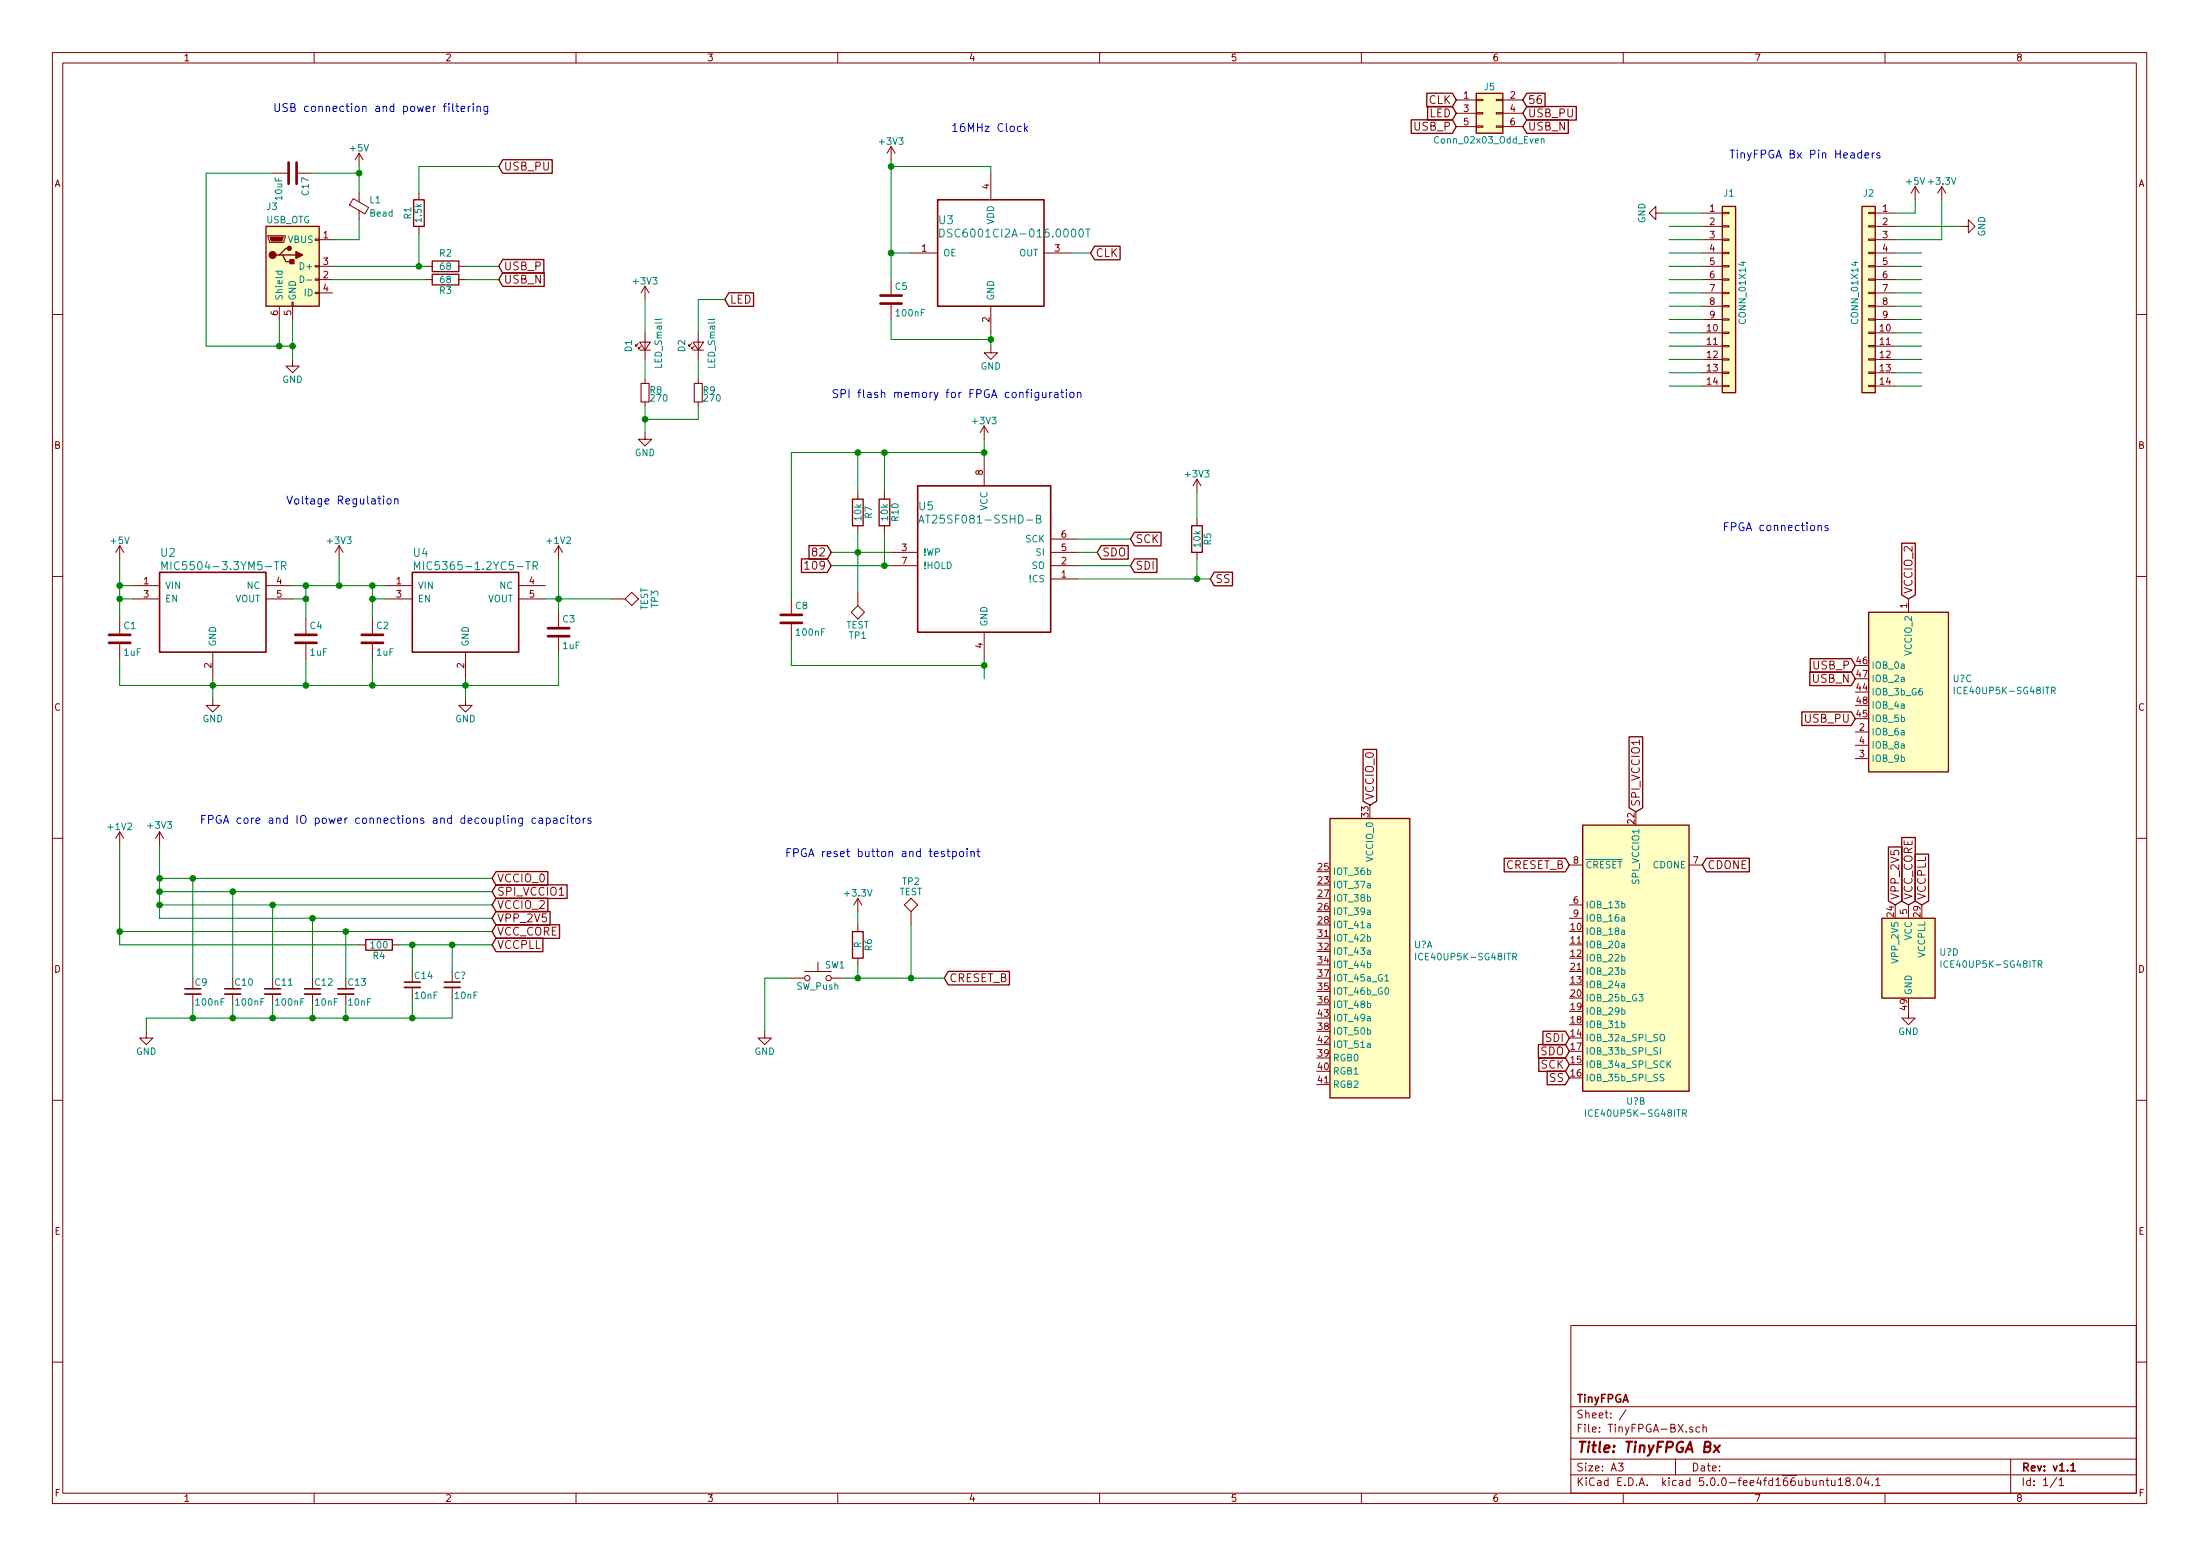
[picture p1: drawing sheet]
EESchema Schematic File Version 4
LIBS:TinyFPGA-BX-cache
EELAYER 26 0
EELAYER END
$Descr A3 16535 11693
encoding utf-8
Sheet 1 1
Title "TinyFPGA Bx"
Date ""
Rev "v1.1"
Comp "TinyFPGA"
Comment1 ""
Comment2 ""
Comment3 ""
Comment4 ""
$EndDescr
Wire Wire Line
	1200 6600 1450 6600
Wire Wire Line
	1200 6350 1200 6600
Wire Wire Line
	1200 6700 1750 6700
Connection ~ 1200 6600
Wire Wire Line
	900  7000 2600 7000
$Comp
L power:+1V2 #PWR2
U 1 1
P 900 6350
F 0 "#PWR2" H 900 6200 50  0001 C CNN
F 1 "+1V2" H 900 6490 50  0000 C CNN
F 2 "" H 900 6350 50  0001 C CNN
F 3 "" H 900 6350 50  0001 C CNN
	1    900  6350
	1    0    0    -1  
$EndComp
$Comp
L power:+3V3 #PWR4
U 1 1
P 1200 6350
F 0 "#PWR4" H 1200 6200 50  0001 C CNN
F 1 "+3V3" H 1200 6500 50  0000 C CNN
F 2 "" H 1200 6350 50  0001 C CNN
F 3 "" H 1200 6350 50  0001 C CNN
	1    1200 6350
	1    0    0    -1  
$EndComp
Text GLabel 12800 6500 2    60   Input ~ 0
CDONE
Text GLabel 11800 7900 0    60   Input ~ 0
SDO
Text GLabel 11800 8000 0    60   Input ~ 0
SCK
Text GLabel 11800 6500 0    60   Input ~ 0
CRESET_B
Text GLabel 11800 7800 0    60   Input ~ 0
SDI
Text GLabel 13950 5000 0    60   Input ~ 0
USB_P
Text GLabel 13950 5100 0    60   Input ~ 0
USB_N
Text GLabel 11800 8100 0    60   Input ~ 0
SS
$Comp
L TinyFPGA-BX-rescue:Conn_01x14 J1
U 1 1
P 13000 2200
F 0 "J1" H 13000 2950 50  0000 C CNN
F 1 "CONN_01X14" V 13100 2200 50  0000 C CNN
F 2 "Pin_Headers:Pin_Header_Straight_1x14_Pitch2.54mm" H 13000 2200 50  0001 C CNN
F 3 "" H 13000 2200 50  0001 C CNN
	1    13000 2200
	1    0    0    -1  
$EndComp
$Comp
L TinyFPGA-BX-rescue:Conn_01x14 J2
U 1 1
P 14050 2200
F 0 "J2" H 14050 2950 50  0000 C CNN
F 1 "CONN_01X14" V 14150 2200 50  0000 C CNN
F 2 "Pin_Headers:Pin_Header_Straight_1x14_Pitch2.54mm" H 14050 2200 50  0001 C CNN
F 3 "" H 14050 2200 50  0001 C CNN
	1    14050 2200
	-1   0    0    -1  
$EndComp
$Comp
L TinyFPGA-BX-rescue:USB_OTG J3
U 1 1
P 2200 2000
F 0 "J3" H 2000 2450 50  0000 L CNN
F 1 "USB_OTG" H 2000 2350 50  0000 L CNN
F 2 "Connectors:USB_Micro-B" H 2350 1950 50  0001 C CNN
F 3 "" H 2350 1950 50  0001 C CNN
	1    2200 2000
	1    0    0    -1  
$EndComp
$Comp
L TinyFPGA-BX-rescue:SW_Push SW1
U 1 1
P 6150 7350
F 0 "SW1" H 6200 7450 50  0000 L CNN
F 1 "SW_Push" H 6150 7290 50  0000 C CNN
F 2 "tinyfpga:PTS_810_SMT_Switch" H 6150 7550 50  0001 C CNN
F 3 "" H 6150 7550 50  0001 C CNN
	1    6150 7350
	1    0    0    -1  
$EndComp
$Comp
L TinyFPGA-BX-rescue:MIC5365-1.2YC5-TR U4
U 1 1
P 2900 4400
F 0 "U4" H 3100 4650 60  0000 L CNN
F 1 "MIC5365-1.2YC5-TR" H 3100 4550 60  0000 L CNN
F 2 "tinyfpga:SC-70-C5" H 2900 4400 60  0001 C CNN
F 3 "" H 2900 4400 60  0001 C CNN
	1    2900 4400
	1    0    0    -1  
$EndComp
$Comp
L TinyFPGA-BX-rescue:MIC5504-3.3YM5-TR U2
U 1 1
P 1000 4400
F 0 "U2" H 1200 4650 60  0000 L CNN
F 1 "MIC5504-3.3YM5-TR" H 1200 4550 60  0000 L CNN
F 2 "tinyfpga:SC-70-C5" H 1000 4400 60  0001 C CNN
F 3 "" H 1000 4400 60  0001 C CNN
	1    1000 4400
	1    0    0    -1  
$EndComp
$Comp
L TinyFPGA-BX-rescue:DSC6001CI2A-016.0000T U3
U 1 1
P 6850 1900
F 0 "U3" H 7050 2150 60  0000 L CNN
F 1 "DSC6001CI2A-016.0000T" H 7050 2050 60  0000 L CNN
F 2 "tinyfpga:CDFN3225-4LD-PL-1" H 6850 1900 60  0001 C CNN
F 3 "" H 6850 1900 60  0001 C CNN
	1    6850 1900
	1    0    0    -1  
$EndComp
$Comp
L TinyFPGA-BX-rescue:AT25SF041-SSHD-B U5
U 1 1
P 6700 4050
F 0 "U5" H 6900 4300 60  0000 L CNN
F 1 "AT25SF081-SSHD-B" H 6900 4200 60  0000 L CNN
F 2 "Housings_SOIC:SOIC-8-1EP_3.9x4.9mm_Pitch1.27mm" H 6700 4050 60  0001 C CNN
F 3 "" H 6700 4050 60  0001 C CNN
	1    6700 4050
	1    0    0    -1  
$EndComp
$Comp
L power:+1V2 #PWR11
U 1 1
P 4200 4200
F 0 "#PWR11" H 4200 4050 50  0001 C CNN
F 1 "+1V2" H 4200 4340 50  0000 C CNN
F 2 "" H 4200 4200 50  0001 C CNN
F 3 "" H 4200 4200 50  0001 C CNN
	1    4200 4200
	1    0    0    -1  
$EndComp
$Comp
L power:GND #PWR10
U 1 1
P 3500 5250
F 0 "#PWR10" H 3500 5000 50  0001 C CNN
F 1 "GND" H 3500 5100 50  0000 C CNN
F 2 "" H 3500 5250 50  0001 C CNN
F 3 "" H 3500 5250 50  0001 C CNN
	1    3500 5250
	1    0    0    -1  
$EndComp
Wire Wire Line
	3500 5100 3500 5150
Wire Wire Line
	2800 4500 2900 4500
Connection ~ 3500 5150
$Comp
L TinyFPGA-BX-rescue:C C2
U 1 1
P 2800 4800
F 0 "C2" H 2825 4900 50  0000 L CNN
F 1 "1uF" H 2825 4700 50  0000 L CNN
F 2 "Capacitors_SMD:C_0402_NoSilk" H 2838 4650 50  0001 C CNN
F 3 "" H 2800 4800 50  0001 C CNN
	1    2800 4800
	1    0    0    -1  
$EndComp
$Comp
L TinyFPGA-BX-rescue:C C3
U 1 1
P 4200 4750
F 0 "C3" H 4225 4850 50  0000 L CNN
F 1 "1uF" H 4225 4650 50  0000 L CNN
F 2 "Capacitors_SMD:C_0402_NoSilk" H 4238 4600 50  0001 C CNN
F 3 "" H 4200 4750 50  0001 C CNN
	1    4200 4750
	1    0    0    -1  
$EndComp
Wire Wire Line
	900  5150 1600 5150
Wire Wire Line
	2800 5150 2800 4950
Connection ~ 2800 4500
Wire Wire Line
	2200 4400 2300 4400
Connection ~ 2800 4400
Wire Wire Line
	4200 4200 4200 4500
Wire Wire Line
	4100 4500 4200 4500
Connection ~ 4200 4500
Wire Wire Line
	4200 5150 4200 4900
$Comp
L power:+5V #PWR1
U 1 1
P 900 4200
F 0 "#PWR1" H 900 4050 50  0001 C CNN
F 1 "+5V" H 900 4340 50  0000 C CNN
F 2 "" H 900 4200 50  0001 C CNN
F 3 "" H 900 4200 50  0001 C CNN
	1    900  4200
	1    0    0    -1  
$EndComp
Wire Wire Line
	900  4200 900  4400
Wire Wire Line
	900  4400 1000 4400
Wire Wire Line
	900  4500 1000 4500
Connection ~ 900  4400
Wire Wire Line
	2200 4500 2300 4500
$Comp
L power:GND #PWR5
U 1 1
P 1600 5250
F 0 "#PWR5" H 1600 5000 50  0001 C CNN
F 1 "GND" H 1600 5100 50  0000 C CNN
F 2 "" H 1600 5250 50  0001 C CNN
F 3 "" H 1600 5250 50  0001 C CNN
	1    1600 5250
	1    0    0    -1  
$EndComp
Wire Wire Line
	1600 5250 1600 5150
Connection ~ 1600 5150
$Comp
L TinyFPGA-BX-rescue:C C1
U 1 1
P 900 4800
F 0 "C1" H 925 4900 50  0000 L CNN
F 1 "1uF" H 925 4700 50  0000 L CNN
F 2 "Capacitors_SMD:C_0402_NoSilk" H 938 4650 50  0001 C CNN
F 3 "" H 900 4800 50  0001 C CNN
	1    900  4800
	1    0    0    -1  
$EndComp
$Comp
L TinyFPGA-BX-rescue:C C4
U 1 1
P 2300 4800
F 0 "C4" H 2325 4900 50  0000 L CNN
F 1 "1uF" H 2325 4700 50  0000 L CNN
F 2 "Capacitors_SMD:C_0402_NoSilk" H 2338 4650 50  0001 C CNN
F 3 "" H 2300 4800 50  0001 C CNN
	1    2300 4800
	1    0    0    -1  
$EndComp
Wire Wire Line
	900  4950 900  5150
Connection ~ 900  4500
Connection ~ 2300 4500
Wire Wire Line
	2300 5150 2300 4950
$Comp
L power:GND #PWR17
U 1 1
P 7450 2600
F 0 "#PWR17" H 7450 2350 50  0001 C CNN
F 1 "GND" H 7450 2450 50  0000 C CNN
F 2 "" H 7450 2600 50  0001 C CNN
F 3 "" H 7450 2600 50  0001 C CNN
	1    7450 2600
	1    0    0    -1  
$EndComp
$Comp
L power:+3V3 #PWR15
U 1 1
P 6700 1200
F 0 "#PWR15" H 6700 1050 50  0001 C CNN
F 1 "+3V3" H 6700 1340 50  0000 C CNN
F 2 "" H 6700 1200 50  0001 C CNN
F 3 "" H 6700 1200 50  0001 C CNN
	1    6700 1200
	1    0    0    -1  
$EndComp
Wire Wire Line
	7450 2500 7450 2550
Wire Wire Line
	7450 1250 7450 1300
Text GLabel 8200 1900 2    60   Input ~ 0
CLK
Wire Wire Line
	8050 1900 8200 1900
$Comp
L power:GND #PWR7
U 1 1
P 2200 2700
F 0 "#PWR7" H 2200 2450 50  0001 C CNN
F 1 "GND" H 2200 2550 50  0000 C CNN
F 2 "" H 2200 2700 50  0001 C CNN
F 3 "" H 2200 2700 50  0001 C CNN
	1    2200 2700
	1    0    0    -1  
$EndComp
Wire Wire Line
	2200 2400 2200 2600
Wire Wire Line
	2100 2400 2100 2600
Wire Wire Line
	1550 2600 2100 2600
Connection ~ 2200 2600
$Comp
L TinyFPGA-BX-rescue:Ferrite_Bead_Small L1
U 1 1
P 2700 1550
F 0 "L1" H 2775 1600 50  0000 L CNN
F 1 "Bead" H 2775 1500 50  0000 L CNN
F 2 "Inductors_SMD:L_0603" V 2630 1550 50  0001 C CNN
F 3 "" H 2700 1550 50  0001 C CNN
	1    2700 1550
	1    0    0    -1  
$EndComp
Wire Wire Line
	2500 1800 2700 1800
Wire Wire Line
	2700 1800 2700 1650
$Comp
L power:+5V #PWR9
U 1 1
P 2700 1250
F 0 "#PWR9" H 2700 1100 50  0001 C CNN
F 1 "+5V" H 2700 1390 50  0000 C CNN
F 2 "" H 2700 1250 50  0001 C CNN
F 3 "" H 2700 1250 50  0001 C CNN
	1    2700 1250
	1    0    0    -1  
$EndComp
Wire Wire Line
	2700 1450 2700 1300
$Comp
L power:+3V3 #PWR18
U 1 1
P 7400 3300
F 0 "#PWR18" H 7400 3150 50  0001 C CNN
F 1 "+3V3" H 7400 3440 50  0000 C CNN
F 2 "" H 7400 3300 50  0001 C CNN
F 3 "" H 7400 3300 50  0001 C CNN
	1    7400 3300
	1    0    0    -1  
$EndComp
Wire Wire Line
	7400 3450 7400 3400
Wire Wire Line
	7400 5100 7400 5000
$Comp
L TinyFPGA-BX-rescue:R R2
U 1 1
P 3350 2000
F 0 "R2" V 3250 2000 50  0000 C CNN
F 1 "68" V 3350 2000 50  0000 C CNN
F 2 "Resistors_SMD:R_0402_NoSilk" V 3280 2000 50  0001 C CNN
F 3 "" H 3350 2000 50  0001 C CNN
	1    3350 2000
	0    1    1    0   
$EndComp
$Comp
L TinyFPGA-BX-rescue:R R3
U 1 1
P 3350 2100
F 0 "R3" V 3430 2100 50  0000 C CNN
F 1 "68" V 3350 2100 50  0000 C CNN
F 2 "Resistors_SMD:R_0402_NoSilk" V 3280 2100 50  0001 C CNN
F 3 "" H 3350 2100 50  0001 C CNN
	1    3350 2100
	0    1    1    0   
$EndComp
$Comp
L TinyFPGA-BX-rescue:R R1
U 1 1
P 3150 1600
F 0 "R1" V 3230 1600 50  0000 C CNN
F 1 "1.5k" V 3150 1600 47  0000 C CNN
F 2 "Resistors_SMD:R_0402_NoSilk" V 3080 1600 50  0001 C CNN
F 3 "" H 3150 1600 50  0001 C CNN
	1    3150 1600
	-1   0    0    1   
$EndComp
Wire Wire Line
	2500 2000 3150 2000
Wire Wire Line
	3150 1750 3150 2000
Connection ~ 3150 2000
Wire Wire Line
	3200 2100 2500 2100
Text GLabel 3750 2000 2    60   Input ~ 0
USB_P
Text GLabel 3750 2100 2    60   Input ~ 0
USB_N
Wire Wire Line
	3750 2000 3500 2000
Wire Wire Line
	3500 2100 3750 2100
Wire Wire Line
	3150 1450 3150 1250
Text GLabel 9100 4350 2    60   Input ~ 0
SS
Text GLabel 8500 4250 2    60   Input ~ 0
SDI
Text GLabel 8250 4150 2    60   Input ~ 0
SDO
Text GLabel 8500 4050 2    60   Input ~ 0
SCK
Wire Wire Line
	8100 4050 8500 4050
Wire Wire Line
	8250 4150 8100 4150
Wire Wire Line
	8100 4250 8500 4250
$Comp
L TinyFPGA-BX-rescue:C C5
U 1 1
P 6700 2250
F 0 "C5" H 6725 2350 50  0000 L CNN
F 1 "100nF" H 6725 2150 50  0000 L CNN
F 2 "Capacitors_SMD:C_0402_NoSilk" H 6738 2100 50  0001 C CNN
F 3 "" H 6700 2250 50  0001 C CNN
	1    6700 2250
	1    0    0    -1  
$EndComp
Wire Wire Line
	6700 1200 6700 1250
Wire Wire Line
	6850 1900 6700 1900
Connection ~ 6700 1900
Wire Wire Line
	7450 1250 6700 1250
Connection ~ 6700 1250
Wire Wire Line
	7450 2550 6700 2550
Wire Wire Line
	6700 2550 6700 2400
Connection ~ 7450 2550
$Comp
L TinyFPGA-BX-rescue:C C8
U 1 1
P 5950 4650
F 0 "C8" H 5975 4750 50  0000 L CNN
F 1 "100nF" H 5975 4550 50  0000 L CNN
F 2 "Capacitors_SMD:C_0402_NoSilk" H 5988 4500 50  0001 C CNN
F 3 "" H 5950 4650 50  0001 C CNN
	1    5950 4650
	1    0    0    -1  
$EndComp
Wire Wire Line
	7400 3400 6650 3400
Wire Wire Line
	5950 3400 5950 4500
Connection ~ 7400 3400
Wire Wire Line
	5950 4800 5950 5000
Wire Wire Line
	5950 5000 7400 5000
Connection ~ 7400 5000
$Comp
L TinyFPGA-BX-rescue:C_Small C9
U 1 1
P 1450 7450
F 0 "C9" H 1460 7520 50  0000 L CNN
F 1 "100nF" H 1460 7370 50  0000 L CNN
F 2 "Capacitors_SMD:C_0402_NoSilk" H 1450 7450 50  0001 C CNN
F 3 "" H 1450 7450 50  0001 C CNN
	1    1450 7450
	1    0    0    -1  
$EndComp
$Comp
L TinyFPGA-BX-rescue:C_Small C10
U 1 1
P 1750 7450
F 0 "C10" H 1760 7520 50  0000 L CNN
F 1 "100nF" H 1760 7370 50  0000 L CNN
F 2 "Capacitors_SMD:C_0402_NoSilk" H 1750 7450 50  0001 C CNN
F 3 "" H 1750 7450 50  0001 C CNN
	1    1750 7450
	1    0    0    -1  
$EndComp
$Comp
L TinyFPGA-BX-rescue:C_Small C11
U 1 1
P 2050 7450
F 0 "C11" H 2060 7520 50  0000 L CNN
F 1 "100nF" H 2060 7370 50  0000 L CNN
F 2 "Capacitors_SMD:C_0402_NoSilk" H 2050 7450 50  0001 C CNN
F 3 "" H 2050 7450 50  0001 C CNN
	1    2050 7450
	1    0    0    -1  
$EndComp
$Comp
L TinyFPGA-BX-rescue:C_Small C12
U 1 1
P 2350 7450
F 0 "C12" H 2360 7520 50  0000 L CNN
F 1 "10nF" H 2360 7370 50  0000 L CNN
F 2 "Capacitors_SMD:C_0402_NoSilk" H 2350 7450 50  0001 C CNN
F 3 "" H 2350 7450 50  0001 C CNN
	1    2350 7450
	1    0    0    -1  
$EndComp
$Comp
L TinyFPGA-BX-rescue:C_Small C13
U 1 1
P 2600 7450
F 0 "C13" H 2610 7520 50  0000 L CNN
F 1 "10nF" H 2610 7370 50  0000 L CNN
F 2 "Capacitors_SMD:C_0402_NoSilk" H 2600 7450 50  0001 C CNN
F 3 "" H 2600 7450 50  0001 C CNN
	1    2600 7450
	1    0    0    -1  
$EndComp
$Comp
L TinyFPGA-BX-rescue:C_Small C14
U 1 1
P 3100 7400
F 0 "C14" H 3110 7470 50  0000 L CNN
F 1 "10nF" H 3110 7320 50  0000 L CNN
F 2 "Capacitors_SMD:C_0402_NoSilk" H 3100 7400 50  0001 C CNN
F 3 "" H 3100 7400 50  0001 C CNN
	1    3100 7400
	1    0    0    -1  
$EndComp
Wire Wire Line
	1450 7350 1450 6600
Connection ~ 1450 6600
Wire Wire Line
	1750 7350 1750 6700
Connection ~ 1750 6700
Wire Wire Line
	2050 7350 2050 6800
Wire Wire Line
	2350 7350 2350 6900
Wire Wire Line
	2600 7350 2600 7000
Connection ~ 2600 7000
$Comp
L power:GND #PWR3
U 1 1
P 1100 7750
F 0 "#PWR3" H 1100 7500 50  0001 C CNN
F 1 "GND" H 1100 7600 50  0000 C CNN
F 2 "" H 1100 7750 50  0001 C CNN
F 3 "" H 1100 7750 50  0001 C CNN
	1    1100 7750
	1    0    0    -1  
$EndComp
Wire Wire Line
	1100 7750 1100 7650
Wire Wire Line
	1100 7650 1450 7650
Wire Wire Line
	1450 7650 1450 7550
Wire Wire Line
	1750 7650 1750 7550
Connection ~ 1450 7650
Wire Wire Line
	2050 7650 2050 7550
Connection ~ 1750 7650
Wire Wire Line
	2350 7650 2350 7550
Connection ~ 2050 7650
Wire Wire Line
	2600 7650 2600 7550
Connection ~ 2350 7650
Connection ~ 2600 7650
$Comp
L TinyFPGA-BX-rescue:R R5
U 1 1
P 9000 4050
F 0 "R5" V 9080 4050 50  0000 C CNN
F 1 "10k" V 9000 4050 50  0000 C CNN
F 2 "Resistors_SMD:R_0402_NoSilk" V 8930 4050 50  0001 C CNN
F 3 "" H 9000 4050 50  0001 C CNN
	1    9000 4050
	1    0    0    -1  
$EndComp
Wire Wire Line
	9000 4200 9000 4350
$Comp
L power:+3V3 #PWR31
U 1 1
P 9000 3700
F 0 "#PWR31" H 9000 3550 50  0001 C CNN
F 1 "+3V3" H 9000 3840 50  0000 C CNN
F 2 "" H 9000 3700 50  0001 C CNN
F 3 "" H 9000 3700 50  0001 C CNN
	1    9000 3700
	1    0    0    -1  
$EndComp
Connection ~ 2300 4400
$Comp
L power:+3.3V #PWR16
U 1 1
P 6450 6850
F 0 "#PWR16" H 6450 6700 50  0001 C CNN
F 1 "+3.3V" H 6450 6990 50  0000 C CNN
F 2 "" H 6450 6850 50  0001 C CNN
F 3 "" H 6450 6850 50  0001 C CNN
	1    6450 6850
	1    0    0    -1  
$EndComp
Text GLabel 7100 7350 2    60   Input ~ 0
CRESET_B
Wire Wire Line
	6350 7350 6450 7350
Wire Wire Line
	5750 7350 5950 7350
$Comp
L power:GND #PWR14
U 1 1
P 5750 7750
F 0 "#PWR14" H 5750 7500 50  0001 C CNN
F 1 "GND" H 5750 7600 50  0000 C CNN
F 2 "" H 5750 7750 50  0001 C CNN
F 3 "" H 5750 7750 50  0001 C CNN
	1    5750 7750
	1    0    0    -1  
$EndComp
$Comp
L TinyFPGA-BX-rescue:R R6
U 1 1
P 6450 7100
F 0 "R6" V 6530 7100 50  0000 C CNN
F 1 "R" V 6450 7100 50  0000 C CNN
F 2 "Resistors_SMD:R_0402" V 6380 7100 50  0001 C CNN
F 3 "" H 6450 7100 50  0001 C CNN
	1    6450 7100
	1    0    0    -1  
$EndComp
Wire Wire Line
	6450 6850 6450 6950
Wire Wire Line
	6450 7250 6450 7350
Connection ~ 6450 7350
Wire Wire Line
	5750 7750 5750 7350
$Comp
L power:GND #PWR26
U 1 1
P 12500 1600
F 0 "#PWR26" H 12500 1350 50  0001 C CNN
F 1 "GND" H 12500 1450 50  0000 C CNN
F 2 "" H 12500 1600 50  0001 C CNN
F 3 "" H 12500 1600 50  0001 C CNN
	1    12500 1600
	0    1    1    0   
$EndComp
Wire Wire Line
	12500 1600 12800 1600
$Comp
L power:+5V #PWR30
U 1 1
P 14400 1500
F 0 "#PWR30" H 14400 1350 50  0001 C CNN
F 1 "+5V" H 14400 1640 50  0000 C CNN
F 2 "" H 14400 1500 50  0001 C CNN
F 3 "" H 14400 1500 50  0001 C CNN
	1    14400 1500
	1    0    0    -1  
$EndComp
Wire Wire Line
	14250 1600 14400 1600
Wire Wire Line
	14400 1600 14400 1500
$Comp
L power:+3.3V #PWR32
U 1 1
P 14600 1500
F 0 "#PWR32" H 14600 1350 50  0001 C CNN
F 1 "+3.3V" H 14600 1640 50  0000 C CNN
F 2 "" H 14600 1500 50  0001 C CNN
F 3 "" H 14600 1500 50  0001 C CNN
	1    14600 1500
	1    0    0    -1  
$EndComp
Wire Wire Line
	14600 1800 14600 1500
$Comp
L TinyFPGA-BX-rescue:C C17
U 1 1
P 2200 1300
F 0 "C17" H 2225 1400 50  0000 L CNN
F 1 "10uF" H 2225 1200 50  0000 L CNN
F 2 "Capacitors_SMD:C_0603" H 2238 1150 50  0001 C CNN
F 3 "" H 2200 1300 50  0001 C CNN
	1    2200 1300
	0    1    1    0   
$EndComp
Wire Wire Line
	2350 1300 2700 1300
Connection ~ 2700 1300
Wire Wire Line
	2050 1300 1550 1300
Wire Wire Line
	1550 1300 1550 2600
Connection ~ 2100 2600
Wire Wire Line
	14450 1900 14250 1900
Wire Wire Line
	14450 2000 14250 2000
Wire Wire Line
	14250 2100 14450 2100
Wire Wire Line
	14450 2200 14250 2200
Wire Wire Line
	14250 2300 14450 2300
Wire Wire Line
	14450 2400 14250 2400
Wire Wire Line
	14250 2500 14450 2500
Wire Wire Line
	14450 2600 14250 2600
Wire Wire Line
	14250 2700 14450 2700
Wire Wire Line
	14450 2800 14250 2800
Wire Wire Line
	14250 2900 14450 2900
Wire Wire Line
	12550 1700 12800 1700
Wire Wire Line
	12800 1800 12550 1800
Wire Wire Line
	12550 1900 12800 1900
Wire Wire Line
	12800 2000 12550 2000
Wire Wire Line
	12550 2100 12800 2100
Wire Wire Line
	12800 2200 12550 2200
Wire Wire Line
	12550 2300 12800 2300
Wire Wire Line
	12800 2400 12550 2400
Wire Wire Line
	12550 2500 12800 2500
Wire Wire Line
	12800 2600 12550 2600
Wire Wire Line
	12550 2700 12800 2700
Wire Wire Line
	12800 2800 12550 2800
$Comp
L TinyFPGA-BX-rescue:R R7
U 1 1
P 6450 3850
F 0 "R7" V 6530 3850 50  0000 C CNN
F 1 "10k" V 6450 3850 50  0000 C CNN
F 2 "Resistors_SMD:R_0402_NoSilk" V 6380 3850 50  0001 C CNN
F 3 "" H 6450 3850 50  0001 C CNN
	1    6450 3850
	1    0    0    -1  
$EndComp
Wire Wire Line
	6250 4150 6450 4150
Wire Wire Line
	6450 4000 6450 4150
$Comp
L TinyFPGA-BX-rescue:TEST TP1
U 1 1
P 6450 4450
F 0 "TP1" H 6450 4750 50  0000 C BNN
F 1 "TEST" H 6450 4700 50  0000 C CNN
F 2 "Measurement_Points:Measurement_Point_Round-SMD-Pad_Small" H 6450 4450 50  0001 C CNN
F 3 "" H 6450 4450 50  0001 C CNN
	1    6450 4450
	-1   0    0    1   
$EndComp
Connection ~ 6450 4150
$Comp
L TinyFPGA-BX-rescue:TEST TP2
U 1 1
P 6850 6950
F 0 "TP2" H 6850 7250 50  0000 C BNN
F 1 "TEST" H 6850 7200 50  0000 C CNN
F 2 "Measurement_Points:Measurement_Point_Round-SMD-Pad_Small" H 6850 6950 50  0001 C CNN
F 3 "" H 6850 6950 50  0001 C CNN
	1    6850 6950
	1    0    0    -1  
$EndComp
Wire Wire Line
	6850 6950 6850 7350
Connection ~ 6850 7350
Text Notes 1500 6200 0    60   ~ 0
FPGA core and IO power connections and decoupling capacitors
Text Notes 2050 850  0    60   ~ 0
USB connection and power filtering
Connection ~ 2300 5150
Connection ~ 2800 5150
Wire Wire Line
	2300 4400 2300 4500
Wire Wire Line
	2800 4400 2800 4500
$Comp
L power:+3V3 #PWR8
U 1 1
P 2550 4200
F 0 "#PWR8" H 2550 4050 50  0001 C CNN
F 1 "+3V3" H 2550 4340 50  0000 C CNN
F 2 "" H 2550 4200 50  0001 C CNN
F 3 "" H 2550 4200 50  0001 C CNN
	1    2550 4200
	1    0    0    -1  
$EndComp
Wire Wire Line
	2550 4400 2550 4200
Connection ~ 2550 4400
Text Notes 2150 3800 0    60   ~ 0
Voltage Regulation
Text Notes 7150 1000 0    60   ~ 0
16MHz Clock
Text Notes 6250 3000 0    60   ~ 0
SPI flash memory for FPGA configuration
Text Notes 5900 6450 0    60   ~ 0
FPGA reset button and testpoint
Text Notes 12950 4000 0    60   ~ 0
FPGA connections
Text Notes 13000 1200 0    60   ~ 0
TinyFPGA Bx Pin Headers
Wire Wire Line
	14250 1800 14600 1800
$Comp
L power:GND #PWR33
U 1 1
P 14750 1700
F 0 "#PWR33" H 14750 1450 50  0001 C CNN
F 1 "GND" H 14750 1550 50  0000 C CNN
F 2 "" H 14750 1700 50  0001 C CNN
F 3 "" H 14750 1700 50  0001 C CNN
	1    14750 1700
	0    -1   -1   0   
$EndComp
Wire Wire Line
	14250 1700 14750 1700
Text GLabel 3750 1250 2    60   Input ~ 0
USB_PU
Wire Wire Line
	3150 1250 3750 1250
Text GLabel 13950 5400 0    60   Input ~ 0
USB_PU
Text GLabel 10950 850  0    60   Input ~ 0
LED
Wire Wire Line
	12550 2900 12800 2900
Text GLabel 10950 950  0    60   Input ~ 0
USB_P
Text GLabel 11450 950  2    60   Input ~ 0
USB_N
Text GLabel 11450 850  2    60   Input ~ 0
USB_PU
$Comp
L TinyFPGA-BX-rescue:LED_Small D1
U 1 1
P 4850 2600
F 0 "D1" H 4800 2725 50  0000 L CNN
F 1 "LED_Small" H 4675 2500 50  0000 L CNN
F 2 "LEDs:LED_0603" V 4850 2600 50  0001 C CNN
F 3 "" V 4850 2600 50  0001 C CNN
	1    4850 2600
	0    -1   -1   0   
$EndComp
$Comp
L TinyFPGA-BX-rescue:LED_Small D2
U 1 1
P 5250 2600
F 0 "D2" H 5200 2725 50  0000 L CNN
F 1 "LED_Small" H 5075 2500 50  0000 L CNN
F 2 "LEDs:LED_0603" V 5250 2600 50  0001 C CNN
F 3 "" V 5250 2600 50  0001 C CNN
	1    5250 2600
	0    -1   -1   0   
$EndComp
$Comp
L TinyFPGA-BX-rescue:R_Small R8
U 1 1
P 4850 2950
F 0 "R8" H 4880 2970 50  0000 L CNN
F 1 "270" H 4880 2910 50  0000 L CNN
F 2 "Resistors_SMD:R_0402_NoSilk" H 4850 2950 50  0001 C CNN
F 3 "" H 4850 2950 50  0001 C CNN
	1    4850 2950
	1    0    0    -1  
$EndComp
$Comp
L TinyFPGA-BX-rescue:R_Small R9
U 1 1
P 5250 2950
F 0 "R9" H 5280 2970 50  0000 L CNN
F 1 "270" H 5280 2910 50  0000 L CNN
F 2 "Resistors_SMD:R_0402_NoSilk" H 5250 2950 50  0001 C CNN
F 3 "" H 5250 2950 50  0001 C CNN
	1    5250 2950
	1    0    0    -1  
$EndComp
$Comp
L power:GND #PWR13
U 1 1
P 4850 3250
F 0 "#PWR13" H 4850 3000 50  0001 C CNN
F 1 "GND" H 4850 3100 50  0000 C CNN
F 2 "" H 4850 3250 50  0001 C CNN
F 3 "" H 4850 3250 50  0001 C CNN
	1    4850 3250
	1    0    0    -1  
$EndComp
Wire Wire Line
	4850 3250 4850 3150
Wire Wire Line
	4850 3150 5250 3150
Wire Wire Line
	5250 3150 5250 3050
Connection ~ 4850 3150
Wire Wire Line
	4850 2850 4850 2700
Wire Wire Line
	5250 2850 5250 2700
$Comp
L power:+3V3 #PWR12
U 1 1
P 4850 2250
F 0 "#PWR12" H 4850 2100 50  0001 C CNN
F 1 "+3V3" H 4850 2390 50  0000 C CNN
F 2 "" H 4850 2250 50  0001 C CNN
F 3 "" H 4850 2250 50  0001 C CNN
	1    4850 2250
	1    0    0    -1  
$EndComp
Wire Wire Line
	4850 2500 4850 2250
Text GLabel 5450 2250 2    60   Input ~ 0
LED
Wire Wire Line
	5250 2500 5250 2250
Wire Wire Line
	5250 2250 5450 2250
$Comp
L TinyFPGA-BX-rescue:TEST TP3
U 1 1
P 4600 4500
F 0 "TP3" H 4600 4800 50  0000 C BNN
F 1 "TEST" H 4600 4750 50  0000 C CNN
F 2 "Measurement_Points:Measurement_Point_Round-SMD-Pad_Small" H 4600 4500 50  0001 C CNN
F 3 "" H 4600 4500 50  0001 C CNN
	1    4600 4500
	0    1    1    0   
$EndComp
$Comp
L TinyFPGA-BX-rescue:Conn_02x03_Odd_Even J5
U 1 1
P 11150 850
F 0 "J5" H 11200 1050 50  0000 C CNN
F 1 "Conn_02x03_Odd_Even" H 11200 650 50  0000 C CNN
F 2 "Pin_Headers:Pin_Header_Straight_2x03_Pitch2.54mm_SMD" H 11150 850 50  0001 C CNN
F 3 "" H 11150 850 50  0001 C CNN
	1    11150 850 
	1    0    0    -1  
$EndComp
Text GLabel 10950 750  0    60   Input ~ 0
CLK
Text GLabel 11450 750  2    60   Input ~ 0
56
Text GLabel 6250 4250 0    60   Input ~ 0
109
Text GLabel 6250 4150 0    60   Input ~ 0
82
Wire Wire Line
	6700 4250 6650 4250
Wire Wire Line
	6450 3700 6450 3400
Connection ~ 6450 3400
$Comp
L TinyFPGA-BX-rescue:R R10
U 1 1
P 6650 3850
F 0 "R10" V 6730 3850 50  0000 C CNN
F 1 "10k" V 6650 3850 50  0000 C CNN
F 2 "Resistors_SMD:R_0402_NoSilk" V 6580 3850 50  0001 C CNN
F 3 "" H 6650 3850 50  0001 C CNN
	1    6650 3850
	1    0    0    -1  
$EndComp
Wire Wire Line
	6650 4250 6650 4000
Connection ~ 6650 4250
Wire Wire Line
	6650 3700 6650 3400
Connection ~ 6650 3400
Wire Wire Line
	1200 6600 1200 6700
Wire Wire Line
	3500 5150 3500 5250
Wire Wire Line
	3500 5150 4200 5150
Wire Wire Line
	2800 4500 2800 4650
Wire Wire Line
	2800 4400 2900 4400
Wire Wire Line
	4200 4500 4200 4600
Wire Wire Line
	4200 4500 4600 4500
Wire Wire Line
	900  4400 900  4500
Wire Wire Line
	1600 5150 2300 5150
Wire Wire Line
	1600 5150 1600 5100
Wire Wire Line
	900  4500 900  4650
Wire Wire Line
	2300 4500 2300 4650
Wire Wire Line
	2200 2600 2200 2700
Wire Wire Line
	3150 2000 3200 2000
Wire Wire Line
	6700 1900 6700 2100
Wire Wire Line
	6700 1250 6700 1900
Wire Wire Line
	7450 2550 7450 2600
Wire Wire Line
	7400 3400 7400 3300
Wire Wire Line
	7400 5000 7400 4950
Wire Wire Line
	1450 6600 3700 6600
Wire Wire Line
	1750 6700 3700 6700
Wire Wire Line
	2050 6800 3700 6800
Wire Wire Line
	2350 6900 3700 6900
Wire Wire Line
	2600 7000 3700 7000
Wire Wire Line
	1450 7650 1750 7650
Wire Wire Line
	1750 7650 2050 7650
Wire Wire Line
	2050 7650 2350 7650
Wire Wire Line
	2350 7650 2600 7650
Wire Wire Line
	9000 4350 9100 4350
Wire Wire Line
	2300 4400 2550 4400
Wire Wire Line
	6450 7350 6850 7350
Wire Wire Line
	2700 1300 2700 1250
Wire Wire Line
	2100 2600 2200 2600
Wire Wire Line
	6450 4150 6700 4150
Wire Wire Line
	6450 4150 6450 4450
Wire Wire Line
	6850 7350 7100 7350
Wire Wire Line
	2300 5150 2800 5150
Wire Wire Line
	2800 5150 3500 5150
Wire Wire Line
	2550 4400 2800 4400
Wire Wire Line
	4850 3150 4850 3050
Wire Wire Line
	6450 3400 5950 3400
Wire Wire Line
	6650 4250 6250 4250
Wire Wire Line
	6650 3400 6450 3400
Wire Wire Line
	9000 3700 9000 3900
$Comp
L FPGA_Lattice:ICE40UP5K-SG48ITR U?
U 1 1
P 10300 7150
F 0 "U?" H 10630 7202 50  0000 L CNN
F 1 "ICE40UP5K-SG48ITR" H 10630 7111 50  0000 L CNN
F 2 "Package_DFN_QFN:QFN-48-1EP_7x7mm_P0.5mm_EP5.6x5.6mm" H 10300 5800 50  0001 C CNN
F 3 "http://www.latticesemi.com/Products/FPGAandCPLD/iCE40Ultra" H 9900 8150 50  0001 C CNN
	1    10300 7150
	1    0    0    -1  
$EndComp
$Comp
L FPGA_Lattice:ICE40UP5K-SG48ITR U?
U 2 1
P 12300 7200
F 0 "U?" H 12300 6126 50  0000 C CNN
F 1 "ICE40UP5K-SG48ITR" H 12300 6035 50  0000 C CNN
F 2 "Package_DFN_QFN:QFN-48-1EP_7x7mm_P0.5mm_EP5.6x5.6mm" H 12300 5850 50  0001 C CNN
F 3 "http://www.latticesemi.com/Products/FPGAandCPLD/iCE40Ultra" H 11900 8200 50  0001 C CNN
	2    12300 7200
	1    0    0    -1  
$EndComp
$Comp
L FPGA_Lattice:ICE40UP5K-SG48ITR U?
U 3 1
P 14350 5200
F 0 "U?" H 14680 5302 50  0000 L CNN
F 1 "ICE40UP5K-SG48ITR" H 14680 5211 50  0000 L CNN
F 2 "Package_DFN_QFN:QFN-48-1EP_7x7mm_P0.5mm_EP5.6x5.6mm" H 14350 3850 50  0001 C CNN
F 3 "http://www.latticesemi.com/Products/FPGAandCPLD/iCE40Ultra" H 13950 6200 50  0001 C CNN
	3    14350 5200
	1    0    0    -1  
$EndComp
$Comp
L FPGA_Lattice:ICE40UP5K-SG48ITR U?
U 4 1
P 14350 7200
F 0 "U?" H 14580 7246 50  0000 L CNN
F 1 "ICE40UP5K-SG48ITR" H 14580 7155 50  0000 L CNN
F 2 "Package_DFN_QFN:QFN-48-1EP_7x7mm_P0.5mm_EP5.6x5.6mm" H 14350 5850 50  0001 C CNN
F 3 "http://www.latticesemi.com/Products/FPGAandCPLD/iCE40Ultra" H 13950 8200 50  0001 C CNN
	4    14350 7200
	1    0    0    -1  
$EndComp
$Comp
L power:GND #PWR?
U 1 1
P 14350 7600
F 0 "#PWR?" H 14350 7350 50  0001 C CNN
F 1 "GND" H 14350 7450 50  0000 C CNN
F 2 "" H 14350 7600 50  0001 C CNN
F 3 "" H 14350 7600 50  0001 C CNN
	1    14350 7600
	1    0    0    -1  
$EndComp
Connection ~ 9000 4350
Wire Wire Line
	8100 4350 9000 4350
$Comp
L TinyFPGA-BX-rescue:R R4
U 1 1
P 2850 7100
F 0 "R4" V 2930 7100 50  0000 C CNN
F 1 "100" V 2850 7100 50  0000 C CNN
F 2 "Resistors_SMD:R_0402_NoSilk" V 2780 7100 50  0001 C CNN
F 3 "" H 2850 7100 50  0001 C CNN
	1    2850 7100
	0    1    1    0   
$EndComp
Text GLabel 3700 6600 2    60   Input ~ 0
VCCIO_0
Text GLabel 3700 6700 2    60   Input ~ 0
SPI_VCCIO1
Text GLabel 3700 6800 2    60   Input ~ 0
VCCIO_2
Text GLabel 3700 6900 2    60   Input ~ 0
VPP_2V5
Text GLabel 3700 7000 2    60   Input ~ 0
VCC_CORE
Text GLabel 3700 7100 2    60   Input ~ 0
VCCPLL
Wire Wire Line
	900  6350 900  7000
Wire Wire Line
	2050 6800 1200 6800
Wire Wire Line
	1200 6800 1200 6700
Connection ~ 2050 6800
Connection ~ 1200 6700
Wire Wire Line
	2350 6900 1200 6900
Wire Wire Line
	1200 6900 1200 6800
Connection ~ 2350 6900
Connection ~ 1200 6800
Wire Wire Line
	900  7100 900  7000
Connection ~ 900  7000
Wire Wire Line
	2600 7650 3100 7650
$Comp
L TinyFPGA-BX-rescue:C_Small C?
U 1 1
P 3400 7400
F 0 "C?" H 3410 7470 50  0000 L CNN
F 1 "10nF" H 3410 7320 50  0000 L CNN
F 2 "Capacitors_SMD:C_0402_NoSilk" H 3400 7400 50  0001 C CNN
F 3 "" H 3400 7400 50  0001 C CNN
	1    3400 7400
	1    0    0    -1  
$EndComp
Wire Wire Line
	3700 7100 3400 7100
Wire Wire Line
	3100 7500 3100 7650
Connection ~ 3100 7650
Wire Wire Line
	3100 7650 3400 7650
Wire Wire Line
	3400 7500 3400 7650
Wire Wire Line
	3400 7300 3400 7100
Connection ~ 3400 7100
Wire Wire Line
	3400 7100 3100 7100
Wire Wire Line
	3100 7300 3100 7100
Connection ~ 3100 7100
Wire Wire Line
	3100 7100 3000 7100
Wire Wire Line
	2700 7100 900  7100
Text GLabel 10300 6050 1    60   Input ~ 0
VCCIO_0
Text GLabel 12300 6100 1    60   Input ~ 0
SPI_VCCIO1
Text GLabel 14350 4500 1    60   Input ~ 0
VCCIO_2
Text GLabel 14250 6800 1    60   Input ~ 0
VPP_2V5
Text GLabel 14350 6800 1    60   Input ~ 0
VCC_CORE
Text GLabel 14450 6800 1    60   Input ~ 0
VCCPLL
$EndSCHEMATC
